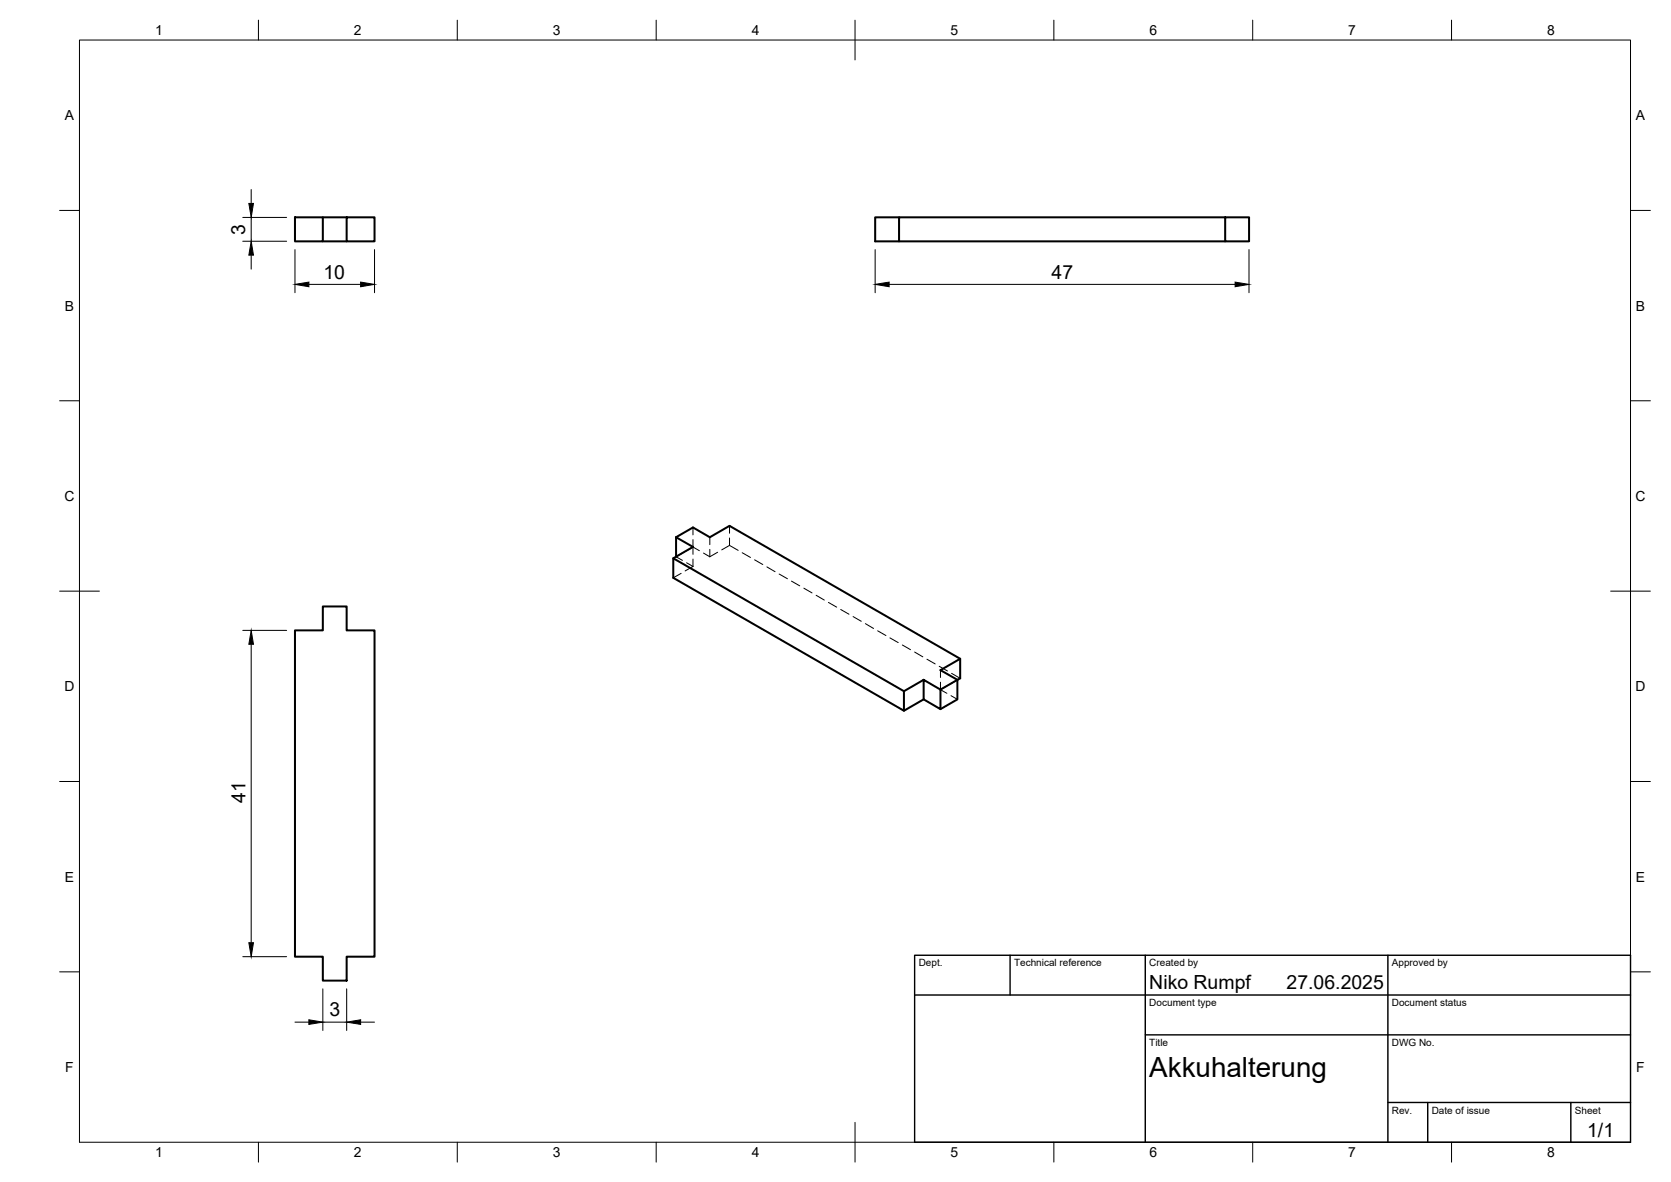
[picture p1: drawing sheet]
<svg xmlns="http://www.w3.org/2000/svg" width="420mm" height="297mm" viewBox="0 0 420 297" stroke-linecap="round" stroke-linejoin="round" font-family="sans-serif">
<!-- layer: Visible -->
<g fill="none" stroke="#000" stroke-width=".51">
<path d="M74.2 54.6h7v6h-7zM81.2 54.6h6M87.2 54.6h7v6h-7zM226.1 54.6h-6.1v6h6.1v-6h82M308.1 54.6h6v6h-6zM81.2 60.6h6M226.1 60.6h82M170 135l4.2-2.4 4.3 2.4 4.9-2.8 58 33.4v4.9l-4.9 2.8M170 135l4.2 2.4-4.9 2.9M170 135v4.9M74.2 158.4h7v-6h6v6h7v82h-7v6h-6v-6h-7zM232.2 170.8l4.3 2.5v4.9l-4.3-2.4z"/>
<path d="M232.2 170.8l-4.9 2.9v4.9l-58-33.4v-4.9l58 33.4M232.2 175.8l-4.9 2.8M241.4 165.6l-4.9 2.8 4.2 2.4v5l-4.2 2.4"/>
</g>
<!-- layer: Hidden -->
<g fill="none" stroke="#000" stroke-width=".25">
<path d="M170 139.9l1.6 .9M170 139.9h.1M171.6 139l-1.6 .9M172.6 138.4l1.6-.9 1.7 .9M174.2 132.6v1.8M174.2 135.6v3.7M176.9 139l1.6 .9M178.5 135v1.9M178.5 138.1v1.8M180.4 138.8l-1.9 1.1M183.4 137.1l-1.9 1.1M183.4 132.2v1.8"/>
<path d="M183.4 135.2v1.9M183.4 137.1l2.2 1.2M186.6 138.9l2.1 1.2M171.3 144.1l-2 1.1M172.6 141.4l1.6 1M174.2 142.4l-1.9 1.1M174.2 140.5v1.9M189.7 140.7l2.1 1.2M192.8 142.5l2.1 1.2M195.9 144.3l2.1 1.1M199 146l2.1 1.2M202.1 147.8l2.1 1.2"/>
<path d="M205.2 149.6l2.1 1.2M208.3 151.4l2.1 1.2M211.4 153.2l2.1 1.2M214.5 154.9l2.1 1.2M217.6 156.7l2 1.2M220.7 158.5l2.1 1.2M223.8 160.3l2 1.2M226.9 162.1l2 1.2M230 163.9l2 1.2M233.1 165.7l2 1.1M236.2 167.4l2 1.2M236.5 168.4v1.9"/>
<path d="M236.5 171.4v1.9M236.5 173.3l1.6 .9M238.1 172.4l-1.6 .9M239.1 174.8l1.6 1M239.3 169.2l2.1 1.3M240.7 170.9l-1.6 .9"/>
</g>
<!-- layer: BORDER -->
<g fill="none" stroke="#000" stroke-width=".25">
<path d="M20 10.1h390v276.9h-390zM65 5.1v5M115 5.1v5M165 5.1v5M215 5.1v10M265 5.1v5M315 5.1v5M365 5.1v5M15 52.9h5M410 52.9h5M15 100.7h5M410 100.7h5"/>
<path d="M15 148.6h10M405 148.6h10M15 196.4h5M410 196.4h5M15 244.2h5M410 244.2h5M65 287v5M115 287v5M165 287v5M215 282.1v9.9M265 287v5M315 287v5"/>
<path d="M365 287v5"/>
</g>
<!-- layer: TITLEBLOCK -->
<path d="M230 240.1h180v46.9h-180zM230 250h180M254 240.1v9.9M288 240.1v46.9M349 240.1v46.9M288 260.1h122M349 277.1h61M359 277.1v9.9M395 277.1v9.9" fill="none" stroke="#000" stroke-width=".36"/>
<!-- layer: FD_Dimensions -->
<g fill="none" stroke="#000" stroke-width=".25">
<path d="M61 54.6h11.1M63.2 47.6v3.5M63.2 54.6v6M61 60.6h11.1M63.2 64.1v3.5M74.2 62.7v10.9M77.7 71.5h13M94.2 62.7v10.9M220 62.7v10.9M223.6 71.5h87M314 62.7v10.9M61 158.4h11.1"/>
<path d="M63.2 161.9v75M61 240.4h11.1M74.2 256.9h3.5M81.2 248.5v10.5M81.2 256.9h6M87.2 248.5v10.5M90.7 256.9h3.5"/>
</g>
<path d="M62.6 51.1h1.1l-.5 3.5zM63.2 60.6l.5 3.5h-1.1zM74.2 71.5l3.5-.6v1.2zM90.7 70.9l3.5 .6-3.5 .6zM220 71.5l3.6-.6v1.2zM310.6 70.9l3.4 .6-3.4 .6zM63.2 158.4l.5 3.5h-1.1zM62.6 236.9h1.1l-.5 3.5zM77.7 256.3l3.5 .6-3.5 .5zM87.2 256.9l3.5-.6v1.1z" fill="#000" stroke="#000" stroke-width=".25"/>
<text font-size="7" x="289" y="270.6">Akkuhalterung</text>
<g font-size="4.9">
<text x="61.7" y="59" transform="rotate(-90 61.7 59)">3</text>
<text x="81.3" y="70">10</text>
<text x="264.4" y="70.1">47</text>
<text x="61.7" y="201.7" transform="rotate(-90 61.7 201.7)">41</text>
<text x="289" y="248.5">Niko Rumpf</text>
<text x="323.5" y="248.5">27.06.2025</text>
<text x="82.8" y="255.4">3</text>
<text x="399.1" y="285.7">1/1</text>
</g>
<g font-size="3.5">
<text x="39" y="8.8">1</text>
<text x="89" y="8.8">2</text>
<text x="139" y="8.8">3</text>
<text x="189" y="8.8">4</text>
<text x="239" y="8.8">5</text>
<text x="289" y="8.8">6</text>
<text x="339" y="8.8">7</text>
<text x="389" y="8.8">8</text>
<text x="16.3" y="30.2">A</text>
<text x="411.3" y="30.2">A</text>
<text x="16.3" y="78">B</text>
<text x="411.3" y="78">B</text>
<text x="16.2" y="125.9">C</text>
<text x="411.2" y="125.9">C</text>
<text x="16.2" y="173.7">D</text>
<text x="411.2" y="173.7">D</text>
<text x="16.3" y="221.6">E</text>
<text x="411.3" y="221.6">E</text>
<text x="16.4" y="269.4">F</text>
<text x="411.4" y="269.4">F</text>
<text x="39" y="290.8">1</text>
<text x="89" y="290.8">2</text>
<text x="139" y="290.8">3</text>
<text x="189" y="290.8">4</text>
<text x="239" y="290.8">5</text>
<text x="289" y="290.8">6</text>
<text x="339" y="290.8">7</text>
<text x="389" y="290.8">8</text>
</g>
<g font-size="2.5">
<text x="231" y="242.9">Dept.</text>
<text x="255" y="242.9">Technical reference</text>
<text x="289" y="242.9">Created by</text>
<text x="350" y="242.9">Approved by</text>
<text x="289" y="252.8">Document type</text>
<text x="350" y="252.8">Document status</text>
<text x="289" y="262.9">Title</text>
<text x="350" y="262.9">DWG No.</text>
<text x="350" y="279.9">Rev.</text>
<text x="360" y="279.9">Date of issue</text>
<text x="396" y="279.9">Sheet</text>
</g>
</svg>
